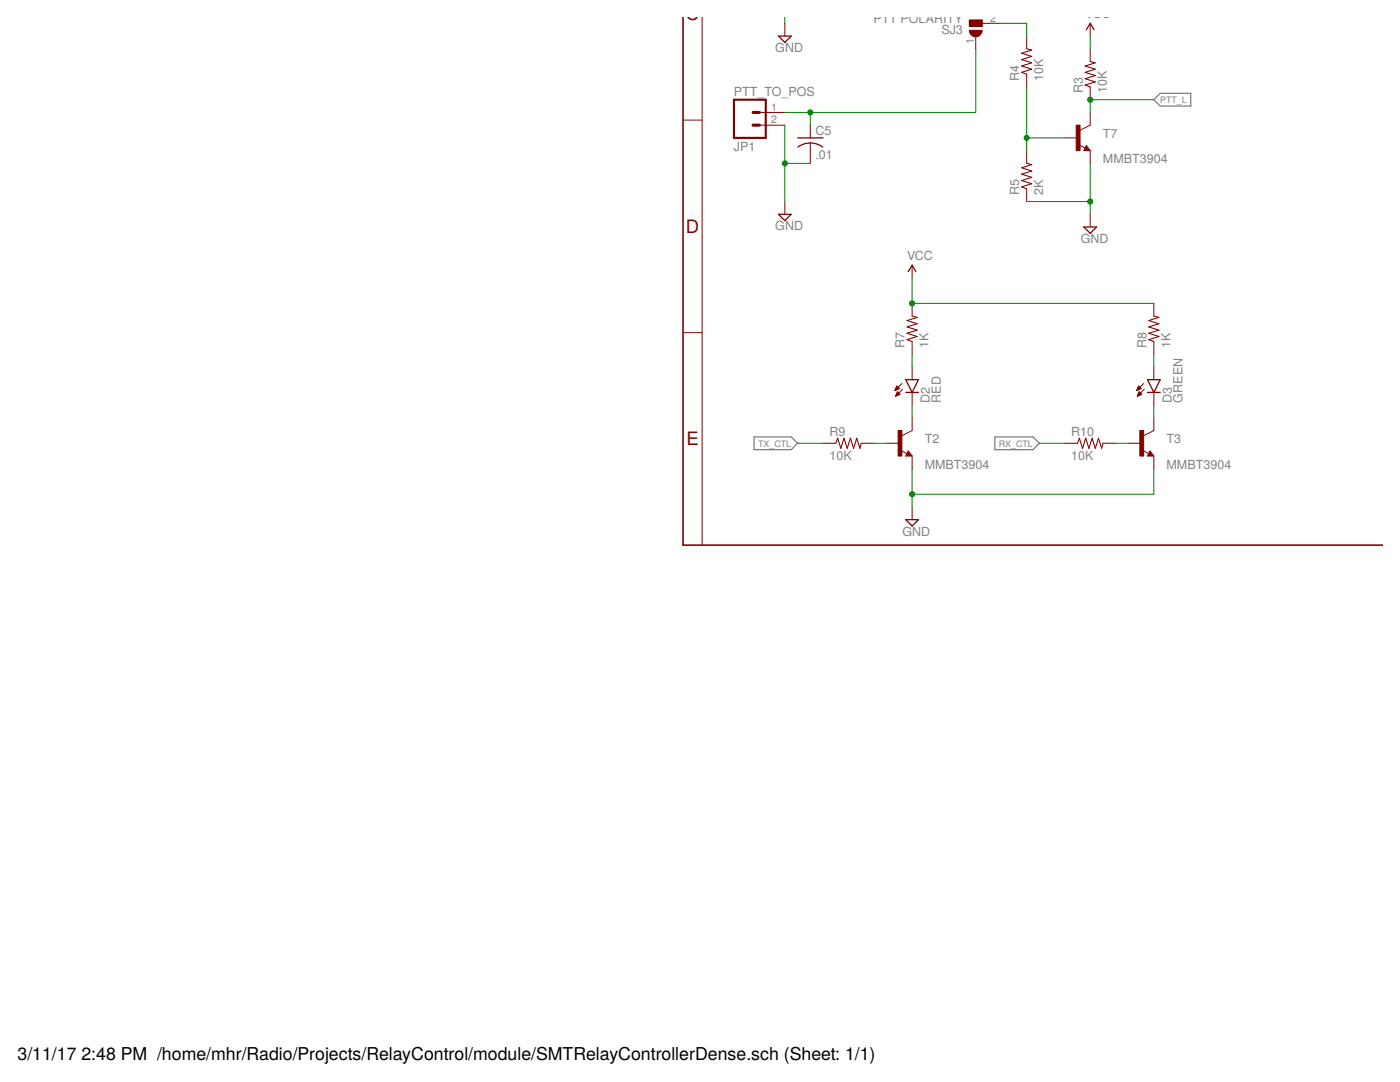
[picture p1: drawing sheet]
<svg xmlns="http://www.w3.org/2000/svg" width="279mm" height="216mm" viewBox="0 0 279 216" stroke-linecap="round" stroke-linejoin="round" font-family="sans-serif">
<path d="M230.3 19.9l1.2-1.3h6.1v2.6h-6.1zM150.5 87.2h7.4l1.3 1.3-1.3 1.2h-7.4zM198.5 87.2h7.7l1.2 1.3-1.2 1.2h-7.7z" fill="none" stroke="#808080" stroke-width=".25"/>
<path d="M204.9 9.7l1 .3-2 .6 2 .7-2 .6 2 .6-2 .7 2 .6-2 .6 1 .4M217.6 12.3l1 .2-2 .7 2 .6-2 .6 2 .7-2 .6 2 .6-2 .7 1 .4M204.9 32.6l1 .3-2 .6 2 .6-2 .7 2 .6-2 .6 2 .7-2 .6 1 .4M182 63.1l1 .2-2 .7 2 .6-2 .6 2 .7-2 .6 2 .6-2 .7 1 .4M230.3 63.1l1 .2-2 .7 2 .6-2 .6 2 .7-2 .6 2 .6-2 .7 1 .4M166.8 88.5l.4-1.1 .6 2.1 .6-2.1 .7 2.1 .6-2.1 .6 2.1 .7-2.1 .6 2.1 .3-1M215 88.5l.4-1.1 .6 2.1 .7-2.1 .6 2.1 .7-2.1 .6 2.1 .6-2.1 .7 2.1 .2-1" fill="none" stroke="#800000" stroke-width=".21"/>
<g fill="none" stroke="#800000" stroke-width=".2">
<path d="M140.1 3.4v105.4M156.6 4.7v2.5M193.5 4h2.5v1.3h-2.5zM194.7 7.2v2.5M196 4.7h3.8M204.9 7.2v2.5M204.9 14.8v2.6M217.6 4.7v2.5M217.6 9.7v2.6M217.6 17.4v2.5M136.3 24h3.8M151.6 22.4h5"/>
<path d="M151.6 25h5M161.7 25v2.5M161.7 28.5v4.1M204.9 30.1v2.5M204.9 37.7v2.5M212.5 27.5h2.5M215.3 28.9l1.3 .6M216.8 29l.8 1.1h-1.3zM217.6 22.4v2.6l-2.1 1M217.6 30.1v2.5M156.6 40.2v2.6M182 52.9v2.6"/>
<path d="M217.6 42.8v2.5M136.3 66.4h3.8M178.6 77.8h.3M178.7 77.7h.5M178.8 77.6h.7M178.8 79h.1M178.8 78.9h.3M178.8 77.4h.6M178.9 77.3h.4M178.9 78.8h.5M178.9 77.2h.3M178.9 78.7h.7"/>
<path d="M179 77.1h.1M179 78.5h.5M179 77l.5 .5-.9 .4zM179 78.4h.3M179.1 78.3h.1M179.1 78.2l.5 .5-.9 .4zM180 76.5l-1.4 1.4M180.1 77.7l-1.4 1.4M182 60.5v2.6M182 68.2v2.5M182 73.2v2.6M182 78.3v2.5"/>
<path d="M226.9 77.8h.2M226.9 77.7h.5M227 77.6h.7M227 79h.1M227.1 77.4h.5M227.1 78.9h.3M227.1 78.8h.6M227.1 77.3h.4M227.2 77.2h.2M227.2 78.7h.6M227.2 77.1h.1M227.2 78.5h.5"/>
<path d="M227.3 78.4h.3M227.3 78.3h.2M227.4 78.2l.5 .5-.9 .4zM227.7 77.5l-.5-.5-.4 .9M227.7 77.5l-.9 .4M228.2 76.5l-1.4 1.4M228.4 77.7l-1.4 1.4M230.3 60.5v2.6M230.3 68.2v2.5M230.3 73.2v2.6M230.3 78.3v2.5M164.3 88.5h2.5"/>
<path d="M171.9 88.5h2.5M177 88.5h2.5M179.8 89.9l1.2 .6M181.3 90l.7 1h-1.2zM182 83.4v2.5l-2 1M182 91v2.5M212.5 88.5h2.5M220.1 88.5h2.6M225.2 88.5h2.5M228 89.9l1.3 .6M229.5 90l.8 1h-1.3zM230.3 83.4v2.5l-2.1 1"/>
<path d="M230.3 91v2.5M182 101.2v2.5"/>
</g>
<path d="M193.5 6.1h2.5a1.27 1.27 0 0 1-1.3 1.2 1.27 1.27 0 0 1-1.2-1.2z" fill-rule="evenodd" fill="#800000" stroke="#800000" stroke-width=".2"/>
<g fill="#800000" stroke="#800000" stroke-width=".2">
<path d="M193.5 4h2.5v1.3h-2.5z"/>
<path d="M179.2 85.9h.8v5.1h-.8z"/>
<path d="M227.5 85.9h.7v5.1h-.7z"/>
<path d="M214.8 25h.7v5.1h-.7z"/>
</g>
<path d="M146.5 19.9h6.3v7.6h-6.3z" fill="none" stroke="#800000" stroke-width=".42"/>
<path d="M150.3 25h1.3M150.3 22.4h1.3" fill="none" stroke="#800000" stroke-width=".61"/>
<g fill="none" stroke="#800000" stroke-width=".25">
<path d="M155.4 7.2h2.5l-1.3 1.3zM216.8 5.9l.8-1.2 .7 1.2M159.2 27.5h5.1M161.7 28.5l1.6 .3 .9 .6M161.7 28.5l-1 .2-1.5 .7M216.8 29.5l.1 .3h-.3l.2-.5 .5 .6h-.7M155.4 42.8h2.5l-1.3 1.2zM181.3 54.2l.7-1.3 .8 1.3M216.3 45.3h2.5l-1.2 1.3zM180.8 78.3h2.5M180.8 75.8h2.5l-1.3 2.5zM229 75.8h2.5l-1.2 2.5z"/>
<path d="M229 78.3h2.5M181.3 90.5l.1 .2h-.4l.3-.5 .5 .7h-.8M229.5 90.5l.1 .2h-.3l.2-.5 .5 .7h-.7M180.8 103.7h2.5l-1.3 1.3z"/>
</g>
<path d="M136.3 3.4v105.4h139.7" fill="none" stroke="#800000" stroke-width=".32"/>
<g fill="none" stroke="#008000" stroke-width=".2">
<path d="M156.6 3.4v1.3M194.7 9.7v12.7h-38.1M199.8 4.7h5.1v2.5M204.9 17.4v12.7M217.6 7.2v2.5M230.3 19.9h-12.7v2.5M156.6 25v15.2M156.6 32.6h5.1M161.7 22.4v2.6M204.9 27.5h7.6M217.6 32.6v10.2M182 55.5v5h48.3"/>
<path d="M204.9 40.2h12.7M182 70.7v2.5M230.3 70.7v2.5M159.2 88.5h5.1M174.4 88.5h2.6M182 80.8v2.6M182 93.5v7.7M207.4 88.5h5.1M222.7 88.5h2.5M230.3 93.5v5.1h-48.3M230.3 80.8v2.6"/>
</g>
<g fill="#008000" stroke="#008000" stroke-width=".2">
<circle cx="217.6" cy="40.2" r=".51"/>
<circle cx="156.6" cy="32.6" r=".51"/>
<circle cx="182" cy="98.6" r=".51"/>
<circle cx="182" cy="60.5" r=".51"/>
<circle cx="217.6" cy="19.9" r=".51"/>
<circle cx="204.9" cy="27.5" r=".51"/>
<circle cx="161.7" cy="22.4" r=".51"/>
</g>
<g font-size="3.7" fill="#800000">
<text x="136.9" y="4">C</text>
<text x="136.9" y="46.5">D</text>
<text x="137" y="88.9">E</text>
</g>
<g font-size="3.5">
<text x="3.5" y="211.4">3/11/17</text>
<text x="16.3" y="211.4">2:48 PM /home/mhr/Radio/Projects/RelayControl/module/SMTRelayControllerDense.sch (Sheet: 1/1)</text>
</g>
<g font-size="2.5" fill="#808080">
<text x="174.3" y="4.5">PTT POLARITY</text>
<text x="216.6" y="3.6">VCC</text>
<text x="154.7" y="10.4">GND</text>
<text x="187.9" y="6.8">SJ3</text>
<text x="203.4" y="16.1" transform="rotate(-90 203.4 16.1)">R4</text>
<text x="208.2" y="16.1" transform="rotate(-90 208.2 16.1)">10K</text>
<text x="146.5" y="19.1">PTT_TO_POS</text>
<text x="216.1" y="18.6" transform="rotate(-90 216.1 18.6)">R3</text>
<text x="220.9" y="18.6" transform="rotate(-90 220.9 18.6)">10K</text>
<text x="162.7" y="26.9">C5</text>
<text x="220.1" y="27.5">T7</text>
<text x="146.5" y="30.1">JP1</text>
<text x="162.7" y="31.7">.01</text>
<text x="220.1" y="32.6">MMBT3904</text>
<text x="203.4" y="38.9" transform="rotate(-90 203.4 38.9)">R5</text>
<text x="208.2" y="38.9" transform="rotate(-90 208.2 38.9)">2K</text>
<text x="154.7" y="45.9">GND</text>
<text x="181" y="51.9">VCC</text>
<text x="215.7" y="48.5">GND</text>
<text x="180.5" y="69.4" transform="rotate(-90 180.5 69.4)">R7</text>
<text x="185.3" y="69.4" transform="rotate(-90 185.3 69.4)">1K</text>
<text x="228.8" y="69.4" transform="rotate(-90 228.8 69.4)">R8</text>
<text x="233.6" y="69.4" transform="rotate(-90 233.6 69.4)">1K</text>
<text x="185.6" y="80.3" transform="rotate(-90 185.6 80.3)">D2</text>
<text x="187.7" y="80.3" transform="rotate(-90 187.7 80.3)">RED</text>
<text x="233.8" y="80.3" transform="rotate(-90 233.8 80.3)">D3</text>
<text x="236" y="80.3" transform="rotate(-90 236 80.3)">GREEN</text>
<text x="165.5" y="87">R9</text>
<text x="184.6" y="88.5">T2</text>
<text x="213.8" y="87">R10</text>
<text x="232.8" y="88.5">T3</text>
<text x="165.5" y="91.8">10K</text>
<text x="184.6" y="93.5">MMBT3904</text>
<text x="213.8" y="91.8">10K</text>
<text x="232.8" y="93.5">MMBT3904</text>
<text x="180.1" y="106.9">GND</text>
</g>
<g font-size="2.1" fill="#808080">
<text x="197.6" y="4.3">2</text>
<text x="194.4" y="8.7" transform="rotate(-90 194.4 8.7)">1</text>
<text x="153.9" y="22.1">1</text>
<text x="153.9" y="24.6">2</text>
</g>
<g font-size="1.8" fill="#808080">
<text x="231.5" y="20.5">PTT_L</text>
<text x="151.3" y="89.1">TX_CTL</text>
<text x="199.3" y="89.1">RX_CTL</text>
</g>
</svg>
